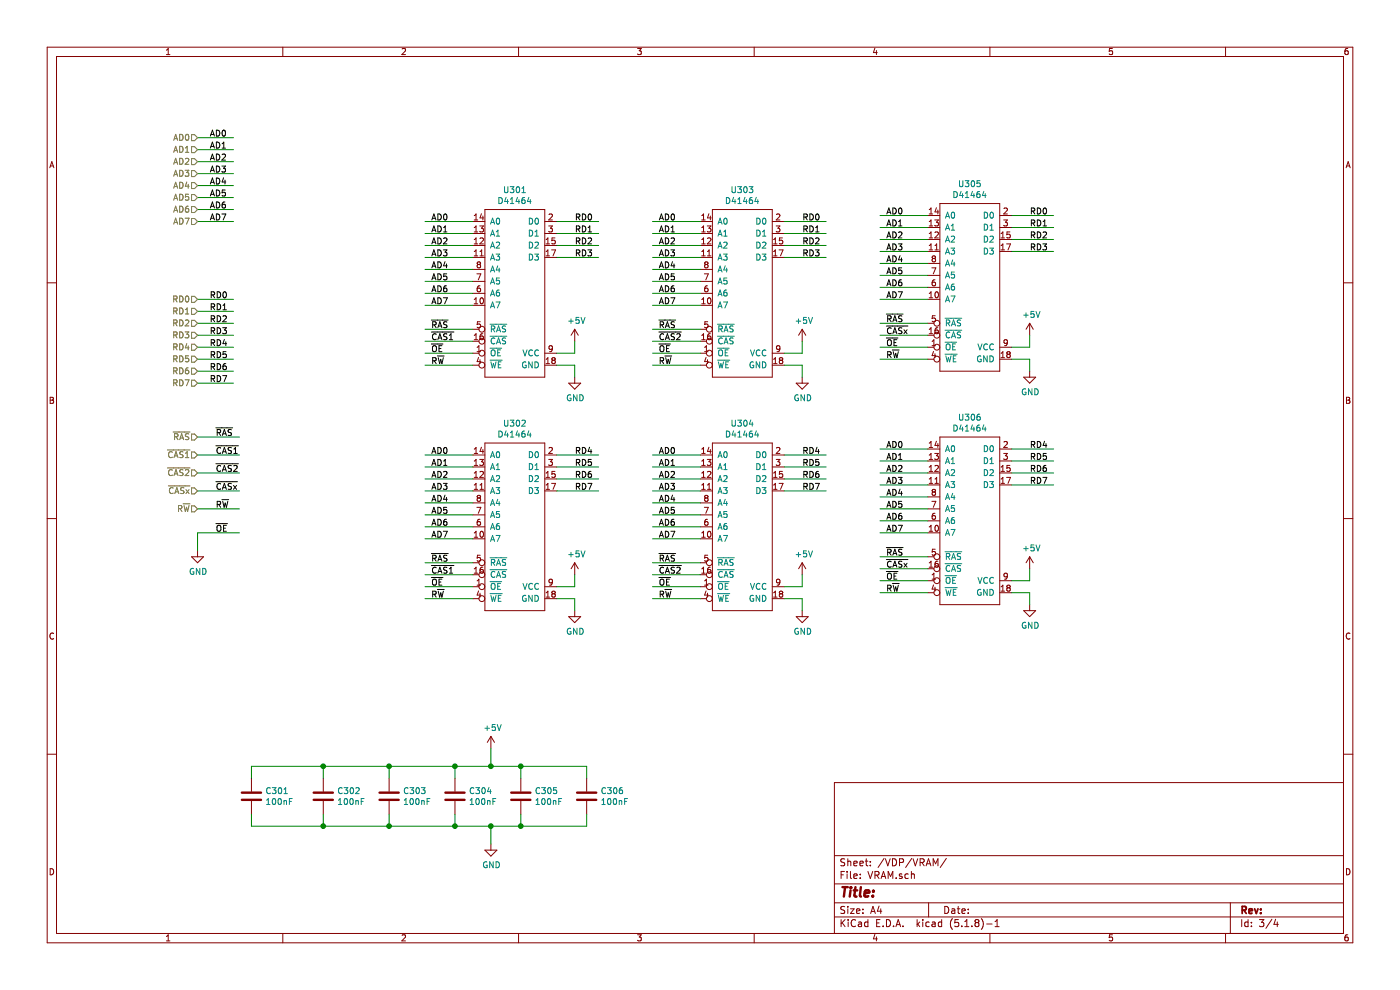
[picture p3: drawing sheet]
EESchema Schematic File Version 4
EELAYER 30 0
EELAYER END
$Descr A4 11693 8268
encoding utf-8
Sheet 3 4
Title ""
Date ""
Rev ""
Comp ""
Comment1 ""
Comment2 ""
Comment3 ""
Comment4 ""
$EndDescr
$Comp
L D41464:D41464 U?
U 1 1
P 4300 2450
AR Path="/5FDC8F0A" Ref="U?"  Part="1" 
AR Path="/5FDC62A1/5FDC8502/5FDC8F0A" Ref="U301"  Part="1" 
F 0 "U301" H 4300 3315 50  0000 C CNN
F 1 "D41464" H 4300 3224 50  0000 C CNN
F 2 "Package_DIP:DIP-18_W7.62mm_LongPads" H 4350 3300 50  0001 C CNN
F 3 "https://archive.org/details/NEC_D41464_64k_x_4bit_DRAM" H 4350 3300 50  0001 C CNN
	1    4300 2450
	1    0    0    -1  
$EndComp
Text HLabel 1650 3650 0    50   Input ~ 0
~RAS
Text HLabel 1650 3800 0    50   Input ~ 0
~CAS1
Text HLabel 1650 3950 0    50   Input ~ 0
~CAS2
Text HLabel 1650 4100 0    50   Input ~ 0
~CASx
Text HLabel 1650 4250 0    50   Input ~ 0
R~W
Wire Wire Line
	1650 1150 1950 1150
Wire Wire Line
	1650 1250 1950 1250
Wire Wire Line
	1650 1350 1950 1350
Wire Wire Line
	1650 1450 1950 1450
Wire Wire Line
	1650 1550 1950 1550
Wire Wire Line
	1650 1650 1950 1650
Wire Wire Line
	1650 1750 1950 1750
Wire Wire Line
	1650 1850 1950 1850
Wire Wire Line
	1650 2500 1950 2500
Wire Wire Line
	1650 2600 1950 2600
Wire Wire Line
	1650 2700 1950 2700
Wire Wire Line
	1650 2800 1950 2800
Wire Wire Line
	1650 2900 1950 2900
Wire Wire Line
	1650 3000 1950 3000
Wire Wire Line
	1650 3100 1950 3100
Wire Wire Line
	1650 3200 1950 3200
Text Label 1750 1150 0    50   ~ 0
AD0
Text Label 1750 1250 0    50   ~ 0
AD1
Text Label 1750 1350 0    50   ~ 0
AD2
Text Label 1750 1450 0    50   ~ 0
AD3
Text Label 1750 1550 0    50   ~ 0
AD4
Text Label 1750 1650 0    50   ~ 0
AD5
Text Label 1750 1750 0    50   ~ 0
AD6
Text Label 1750 1850 0    50   ~ 0
AD7
Text Label 1750 2500 0    50   ~ 0
RD0
Text Label 1750 2600 0    50   ~ 0
RD1
Text Label 1750 2700 0    50   ~ 0
RD2
Text Label 1750 2800 0    50   ~ 0
RD3
Text Label 1750 2900 0    50   ~ 0
RD4
Text Label 1750 3000 0    50   ~ 0
RD5
Text Label 1750 3100 0    50   ~ 0
RD6
Text Label 1750 3200 0    50   ~ 0
RD7
Wire Wire Line
	1650 3650 2000 3650
Wire Wire Line
	1650 3800 2000 3800
Wire Wire Line
	1650 3950 2000 3950
Wire Wire Line
	1650 4100 2000 4100
Wire Wire Line
	1650 4250 2000 4250
Text Label 1800 3650 0    50   ~ 0
~RAS
Text Label 1800 3800 0    50   ~ 0
~CAS1
Text Label 1800 3950 0    50   ~ 0
~CAS2
Text Label 1800 4100 0    50   ~ 0
~CASx
Text Label 1800 4250 0    50   ~ 0
R~W
Wire Wire Line
	3950 1850 3550 1850
Wire Wire Line
	3950 1950 3550 1950
Wire Wire Line
	3950 2050 3550 2050
Wire Wire Line
	3950 2150 3550 2150
Wire Wire Line
	3950 2250 3550 2250
Wire Wire Line
	3950 2350 3550 2350
Wire Wire Line
	3950 2450 3550 2450
Wire Wire Line
	3950 2550 3550 2550
Wire Wire Line
	3950 2750 3550 2750
Wire Wire Line
	3950 2850 3550 2850
Wire Wire Line
	3950 2950 3550 2950
Wire Wire Line
	3950 3050 3550 3050
Wire Wire Line
	4650 1850 5000 1850
Wire Wire Line
	4650 1950 5000 1950
Wire Wire Line
	4650 2050 5000 2050
Wire Wire Line
	4650 2150 5000 2150
Wire Wire Line
	4800 2950 4800 2850
Wire Wire Line
	4650 3050 4800 3050
Wire Wire Line
	4800 3050 4800 3150
$Comp
L power:GND #PWR0305
U 1 1
P 4800 3150
F 0 "#PWR0305" H 4800 2900 50  0001 C CNN
F 1 "GND" H 4805 2977 50  0000 C CNN
F 2 "" H 4800 3150 50  0001 C CNN
F 3 "" H 4800 3150 50  0001 C CNN
	1    4800 3150
	1    0    0    -1  
$EndComp
$Comp
L power:+5V #PWR0304
U 1 1
P 4800 2850
F 0 "#PWR0304" H 4800 2700 50  0001 C CNN
F 1 "+5V" H 4815 3023 50  0000 C CNN
F 2 "" H 4800 2850 50  0001 C CNN
F 3 "" H 4800 2850 50  0001 C CNN
	1    4800 2850
	1    0    0    -1  
$EndComp
Text Label 3600 1850 0    50   ~ 0
AD0
Text Label 3600 1950 0    50   ~ 0
AD1
Text Label 3600 2050 0    50   ~ 0
AD2
Text Label 3600 2150 0    50   ~ 0
AD3
Text Label 3600 2250 0    50   ~ 0
AD4
Text Label 3600 2350 0    50   ~ 0
AD5
Text Label 3600 2450 0    50   ~ 0
AD6
Text Label 3600 2550 0    50   ~ 0
AD7
Text Label 3600 2750 0    50   ~ 0
~RAS
Text Label 3600 2850 0    50   ~ 0
~CAS1
Text Label 3600 2950 0    50   ~ 0
~OE
Text Label 3600 3050 0    50   ~ 0
R~W
Text Label 4800 1850 0    50   ~ 0
RD0
Text Label 4800 1950 0    50   ~ 0
RD1
Text Label 4800 2050 0    50   ~ 0
RD2
Text Label 4800 2150 0    50   ~ 0
RD3
Wire Wire Line
	2000 4450 1650 4450
Text Label 1800 4450 0    50   ~ 0
~OE
$Comp
L power:GND #PWR0301
U 1 1
P 1650 4600
F 0 "#PWR0301" H 1650 4350 50  0001 C CNN
F 1 "GND" H 1655 4427 50  0000 C CNN
F 2 "" H 1650 4600 50  0001 C CNN
F 3 "" H 1650 4600 50  0001 C CNN
	1    1650 4600
	1    0    0    -1  
$EndComp
Wire Wire Line
	1650 4450 1650 4600
$Comp
L D41464:D41464 U?
U 1 1
P 4300 4400
AR Path="/5FDE423B" Ref="U?"  Part="1" 
AR Path="/5FDC62A1/5FDC8502/5FDE423B" Ref="U302"  Part="1" 
F 0 "U302" H 4300 5265 50  0000 C CNN
F 1 "D41464" H 4300 5174 50  0000 C CNN
F 2 "Package_DIP:DIP-18_W7.62mm_LongPads" H 4350 5250 50  0001 C CNN
F 3 "https://archive.org/details/NEC_D41464_64k_x_4bit_DRAM" H 4350 5250 50  0001 C CNN
	1    4300 4400
	1    0    0    -1  
$EndComp
Wire Wire Line
	3950 3800 3550 3800
Wire Wire Line
	3950 3900 3550 3900
Wire Wire Line
	3950 4000 3550 4000
Wire Wire Line
	3950 4100 3550 4100
Wire Wire Line
	3950 4200 3550 4200
Wire Wire Line
	3950 4300 3550 4300
Wire Wire Line
	3950 4400 3550 4400
Wire Wire Line
	3950 4500 3550 4500
Wire Wire Line
	3950 4700 3550 4700
Wire Wire Line
	3950 4800 3550 4800
Wire Wire Line
	3950 4900 3550 4900
Wire Wire Line
	3950 5000 3550 5000
Wire Wire Line
	4650 3800 5000 3800
Wire Wire Line
	4650 3900 5000 3900
Wire Wire Line
	4650 4000 5000 4000
Wire Wire Line
	4650 4100 5000 4100
Wire Wire Line
	4650 4900 4800 4900
Wire Wire Line
	4800 4900 4800 4800
Wire Wire Line
	4650 5000 4800 5000
Wire Wire Line
	4800 5000 4800 5100
$Comp
L power:GND #PWR0307
U 1 1
P 4800 5100
F 0 "#PWR0307" H 4800 4850 50  0001 C CNN
F 1 "GND" H 4805 4927 50  0000 C CNN
F 2 "" H 4800 5100 50  0001 C CNN
F 3 "" H 4800 5100 50  0001 C CNN
	1    4800 5100
	1    0    0    -1  
$EndComp
$Comp
L power:+5V #PWR0306
U 1 1
P 4800 4800
F 0 "#PWR0306" H 4800 4650 50  0001 C CNN
F 1 "+5V" H 4815 4973 50  0000 C CNN
F 2 "" H 4800 4800 50  0001 C CNN
F 3 "" H 4800 4800 50  0001 C CNN
	1    4800 4800
	1    0    0    -1  
$EndComp
Text Label 3600 3800 0    50   ~ 0
AD0
Text Label 3600 3900 0    50   ~ 0
AD1
Text Label 3600 4000 0    50   ~ 0
AD2
Text Label 3600 4100 0    50   ~ 0
AD3
Text Label 3600 4200 0    50   ~ 0
AD4
Text Label 3600 4300 0    50   ~ 0
AD5
Text Label 3600 4400 0    50   ~ 0
AD6
Text Label 3600 4500 0    50   ~ 0
AD7
Text Label 3600 4700 0    50   ~ 0
~RAS
Text Label 3600 4800 0    50   ~ 0
~CAS1
Text Label 3600 4900 0    50   ~ 0
~OE
Text Label 3600 5000 0    50   ~ 0
R~W
Text Label 4800 3800 0    50   ~ 0
RD4
Text Label 4800 3900 0    50   ~ 0
RD5
Text Label 4800 4000 0    50   ~ 0
RD6
Text Label 4800 4100 0    50   ~ 0
RD7
$Comp
L D41464:D41464 U?
U 1 1
P 6200 2450
AR Path="/5FDE8B24" Ref="U?"  Part="1" 
AR Path="/5FDC62A1/5FDC8502/5FDE8B24" Ref="U303"  Part="1" 
F 0 "U303" H 6200 3315 50  0000 C CNN
F 1 "D41464" H 6200 3224 50  0000 C CNN
F 2 "Package_DIP:DIP-18_W7.62mm_LongPads" H 6250 3300 50  0001 C CNN
F 3 "https://archive.org/details/NEC_D41464_64k_x_4bit_DRAM" H 6250 3300 50  0001 C CNN
	1    6200 2450
	1    0    0    -1  
$EndComp
Wire Wire Line
	5850 1850 5450 1850
Wire Wire Line
	5850 1950 5450 1950
Wire Wire Line
	5850 2050 5450 2050
Wire Wire Line
	5850 2150 5450 2150
Wire Wire Line
	5850 2250 5450 2250
Wire Wire Line
	5850 2350 5450 2350
Wire Wire Line
	5850 2450 5450 2450
Wire Wire Line
	5850 2550 5450 2550
Wire Wire Line
	5850 2750 5450 2750
Wire Wire Line
	5850 2850 5450 2850
Wire Wire Line
	5850 2950 5450 2950
Wire Wire Line
	5850 3050 5450 3050
Wire Wire Line
	6550 1850 6900 1850
Wire Wire Line
	6550 1950 6900 1950
Wire Wire Line
	6550 2050 6900 2050
Wire Wire Line
	6550 2150 6900 2150
Wire Wire Line
	6550 2950 6700 2950
Wire Wire Line
	6700 2950 6700 2850
Wire Wire Line
	6550 3050 6700 3050
Wire Wire Line
	6700 3050 6700 3150
$Comp
L power:GND #PWR0309
U 1 1
P 6700 3150
F 0 "#PWR0309" H 6700 2900 50  0001 C CNN
F 1 "GND" H 6705 2977 50  0000 C CNN
F 2 "" H 6700 3150 50  0001 C CNN
F 3 "" H 6700 3150 50  0001 C CNN
	1    6700 3150
	1    0    0    -1  
$EndComp
$Comp
L power:+5V #PWR0308
U 1 1
P 6700 2850
F 0 "#PWR0308" H 6700 2700 50  0001 C CNN
F 1 "+5V" H 6715 3023 50  0000 C CNN
F 2 "" H 6700 2850 50  0001 C CNN
F 3 "" H 6700 2850 50  0001 C CNN
	1    6700 2850
	1    0    0    -1  
$EndComp
Text Label 5500 1850 0    50   ~ 0
AD0
Text Label 5500 1950 0    50   ~ 0
AD1
Text Label 5500 2050 0    50   ~ 0
AD2
Text Label 5500 2150 0    50   ~ 0
AD3
Text Label 5500 2250 0    50   ~ 0
AD4
Text Label 5500 2350 0    50   ~ 0
AD5
Text Label 5500 2450 0    50   ~ 0
AD6
Text Label 5500 2550 0    50   ~ 0
AD7
Text Label 5500 2750 0    50   ~ 0
~RAS
Text Label 5500 2850 0    50   ~ 0
~CAS2
Text Label 5500 2950 0    50   ~ 0
~OE
Text Label 5500 3050 0    50   ~ 0
R~W
Text Label 6700 1850 0    50   ~ 0
RD0
Text Label 6700 1950 0    50   ~ 0
RD1
Text Label 6700 2050 0    50   ~ 0
RD2
Text Label 6700 2150 0    50   ~ 0
RD3
$Comp
L D41464:D41464 U?
U 1 1
P 6200 4400
AR Path="/5FDE8B66" Ref="U?"  Part="1" 
AR Path="/5FDC62A1/5FDC8502/5FDE8B66" Ref="U304"  Part="1" 
F 0 "U304" H 6200 5265 50  0000 C CNN
F 1 "D41464" H 6200 5174 50  0000 C CNN
F 2 "Package_DIP:DIP-18_W7.62mm_LongPads" H 6250 5250 50  0001 C CNN
F 3 "https://archive.org/details/NEC_D41464_64k_x_4bit_DRAM" H 6250 5250 50  0001 C CNN
	1    6200 4400
	1    0    0    -1  
$EndComp
Wire Wire Line
	5850 3800 5450 3800
Wire Wire Line
	5850 3900 5450 3900
Wire Wire Line
	5850 4000 5450 4000
Wire Wire Line
	5850 4100 5450 4100
Wire Wire Line
	5850 4200 5450 4200
Wire Wire Line
	5850 4300 5450 4300
Wire Wire Line
	5850 4400 5450 4400
Wire Wire Line
	5850 4500 5450 4500
Wire Wire Line
	5850 4700 5450 4700
Wire Wire Line
	5850 4800 5450 4800
Wire Wire Line
	5850 4900 5450 4900
Wire Wire Line
	5850 5000 5450 5000
Wire Wire Line
	6550 3800 6900 3800
Wire Wire Line
	6550 3900 6900 3900
Wire Wire Line
	6550 4000 6900 4000
Wire Wire Line
	6550 4100 6900 4100
Wire Wire Line
	6550 4900 6700 4900
Wire Wire Line
	6700 4900 6700 4800
Wire Wire Line
	6550 5000 6700 5000
Wire Wire Line
	6700 5000 6700 5100
$Comp
L power:GND #PWR0311
U 1 1
P 6700 5100
F 0 "#PWR0311" H 6700 4850 50  0001 C CNN
F 1 "GND" H 6705 4927 50  0000 C CNN
F 2 "" H 6700 5100 50  0001 C CNN
F 3 "" H 6700 5100 50  0001 C CNN
	1    6700 5100
	1    0    0    -1  
$EndComp
$Comp
L power:+5V #PWR0310
U 1 1
P 6700 4800
F 0 "#PWR0310" H 6700 4650 50  0001 C CNN
F 1 "+5V" H 6715 4973 50  0000 C CNN
F 2 "" H 6700 4800 50  0001 C CNN
F 3 "" H 6700 4800 50  0001 C CNN
	1    6700 4800
	1    0    0    -1  
$EndComp
Text Label 5500 3800 0    50   ~ 0
AD0
Text Label 5500 3900 0    50   ~ 0
AD1
Text Label 5500 4000 0    50   ~ 0
AD2
Text Label 5500 4100 0    50   ~ 0
AD3
Text Label 5500 4200 0    50   ~ 0
AD4
Text Label 5500 4300 0    50   ~ 0
AD5
Text Label 5500 4400 0    50   ~ 0
AD6
Text Label 5500 4500 0    50   ~ 0
AD7
Text Label 5500 4700 0    50   ~ 0
~RAS
Text Label 5500 4800 0    50   ~ 0
~CAS2
Text Label 5500 4900 0    50   ~ 0
~OE
Text Label 5500 5000 0    50   ~ 0
R~W
Text Label 6700 3800 0    50   ~ 0
RD4
Text Label 6700 3900 0    50   ~ 0
RD5
Text Label 6700 4000 0    50   ~ 0
RD6
Text Label 6700 4100 0    50   ~ 0
RD7
$Comp
L D41464:D41464 U?
U 1 1
P 8100 2400
AR Path="/5FDEEB9D" Ref="U?"  Part="1" 
AR Path="/5FDC62A1/5FDC8502/5FDEEB9D" Ref="U305"  Part="1" 
F 0 "U305" H 8100 3265 50  0000 C CNN
F 1 "D41464" H 8100 3174 50  0000 C CNN
F 2 "Package_DIP:DIP-18_W7.62mm_LongPads" H 8150 3250 50  0001 C CNN
F 3 "https://archive.org/details/NEC_D41464_64k_x_4bit_DRAM" H 8150 3250 50  0001 C CNN
	1    8100 2400
	1    0    0    -1  
$EndComp
Wire Wire Line
	7750 1800 7350 1800
Wire Wire Line
	7750 1900 7350 1900
Wire Wire Line
	7750 2000 7350 2000
Wire Wire Line
	7750 2100 7350 2100
Wire Wire Line
	7750 2200 7350 2200
Wire Wire Line
	7750 2300 7350 2300
Wire Wire Line
	7750 2400 7350 2400
Wire Wire Line
	7750 2500 7350 2500
Wire Wire Line
	7750 2700 7350 2700
Wire Wire Line
	7750 2800 7350 2800
Wire Wire Line
	7750 2900 7350 2900
Wire Wire Line
	7750 3000 7350 3000
Wire Wire Line
	8450 1800 8800 1800
Wire Wire Line
	8450 1900 8800 1900
Wire Wire Line
	8450 2000 8800 2000
Wire Wire Line
	8450 2100 8800 2100
Wire Wire Line
	8450 2900 8600 2900
Wire Wire Line
	8600 2900 8600 2800
Wire Wire Line
	8450 3000 8600 3000
Wire Wire Line
	8600 3000 8600 3100
$Comp
L power:GND #PWR0313
U 1 1
P 8600 3100
F 0 "#PWR0313" H 8600 2850 50  0001 C CNN
F 1 "GND" H 8605 2927 50  0000 C CNN
F 2 "" H 8600 3100 50  0001 C CNN
F 3 "" H 8600 3100 50  0001 C CNN
	1    8600 3100
	1    0    0    -1  
$EndComp
$Comp
L power:+5V #PWR0312
U 1 1
P 8600 2800
F 0 "#PWR0312" H 8600 2650 50  0001 C CNN
F 1 "+5V" H 8615 2973 50  0000 C CNN
F 2 "" H 8600 2800 50  0001 C CNN
F 3 "" H 8600 2800 50  0001 C CNN
	1    8600 2800
	1    0    0    -1  
$EndComp
Text Label 7400 1800 0    50   ~ 0
AD0
Text Label 7400 1900 0    50   ~ 0
AD1
Text Label 7400 2000 0    50   ~ 0
AD2
Text Label 7400 2100 0    50   ~ 0
AD3
Text Label 7400 2200 0    50   ~ 0
AD4
Text Label 7400 2300 0    50   ~ 0
AD5
Text Label 7400 2400 0    50   ~ 0
AD6
Text Label 7400 2500 0    50   ~ 0
AD7
Text Label 7400 2700 0    50   ~ 0
~RAS
Text Label 7400 2800 0    50   ~ 0
~CASx
Text Label 7400 2900 0    50   ~ 0
~OE
Text Label 7400 3000 0    50   ~ 0
R~W
Text Label 8600 1800 0    50   ~ 0
RD0
Text Label 8600 1900 0    50   ~ 0
RD1
Text Label 8600 2000 0    50   ~ 0
RD2
Text Label 8600 2100 0    50   ~ 0
RD3
$Comp
L D41464:D41464 U?
U 1 1
P 8100 4350
AR Path="/5FDEEBDF" Ref="U?"  Part="1" 
AR Path="/5FDC62A1/5FDC8502/5FDEEBDF" Ref="U306"  Part="1" 
F 0 "U306" H 8100 5215 50  0000 C CNN
F 1 "D41464" H 8100 5124 50  0000 C CNN
F 2 "Package_DIP:DIP-18_W7.62mm_LongPads" H 8150 5200 50  0001 C CNN
F 3 "https://archive.org/details/NEC_D41464_64k_x_4bit_DRAM" H 8150 5200 50  0001 C CNN
	1    8100 4350
	1    0    0    -1  
$EndComp
Wire Wire Line
	7750 3750 7350 3750
Wire Wire Line
	7750 3850 7350 3850
Wire Wire Line
	7750 3950 7350 3950
Wire Wire Line
	7750 4050 7350 4050
Wire Wire Line
	7750 4150 7350 4150
Wire Wire Line
	7750 4250 7350 4250
Wire Wire Line
	7750 4350 7350 4350
Wire Wire Line
	7750 4450 7350 4450
Wire Wire Line
	7750 4650 7350 4650
Wire Wire Line
	7750 4750 7350 4750
Wire Wire Line
	7750 4850 7350 4850
Wire Wire Line
	7750 4950 7350 4950
Wire Wire Line
	8450 3750 8800 3750
Wire Wire Line
	8450 3850 8800 3850
Wire Wire Line
	8450 3950 8800 3950
Wire Wire Line
	8450 4050 8800 4050
Wire Wire Line
	8450 4850 8600 4850
Wire Wire Line
	8600 4850 8600 4750
Wire Wire Line
	8450 4950 8600 4950
Wire Wire Line
	8600 4950 8600 5050
$Comp
L power:GND #PWR0315
U 1 1
P 8600 5050
F 0 "#PWR0315" H 8600 4800 50  0001 C CNN
F 1 "GND" H 8605 4877 50  0000 C CNN
F 2 "" H 8600 5050 50  0001 C CNN
F 3 "" H 8600 5050 50  0001 C CNN
	1    8600 5050
	1    0    0    -1  
$EndComp
$Comp
L power:+5V #PWR0314
U 1 1
P 8600 4750
F 0 "#PWR0314" H 8600 4600 50  0001 C CNN
F 1 "+5V" H 8615 4923 50  0000 C CNN
F 2 "" H 8600 4750 50  0001 C CNN
F 3 "" H 8600 4750 50  0001 C CNN
	1    8600 4750
	1    0    0    -1  
$EndComp
Text Label 7400 3750 0    50   ~ 0
AD0
Text Label 7400 3850 0    50   ~ 0
AD1
Text Label 7400 3950 0    50   ~ 0
AD2
Text Label 7400 4050 0    50   ~ 0
AD3
Text Label 7400 4150 0    50   ~ 0
AD4
Text Label 7400 4250 0    50   ~ 0
AD5
Text Label 7400 4350 0    50   ~ 0
AD6
Text Label 7400 4450 0    50   ~ 0
AD7
Text Label 7400 4650 0    50   ~ 0
~RAS
Text Label 7400 4750 0    50   ~ 0
~CASx
Text Label 7400 4850 0    50   ~ 0
~OE
Text Label 7400 4950 0    50   ~ 0
R~W
Text Label 8600 3750 0    50   ~ 0
RD4
Text Label 8600 3850 0    50   ~ 0
RD5
Text Label 8600 3950 0    50   ~ 0
RD6
Text Label 8600 4050 0    50   ~ 0
RD7
$Comp
L Device:C C301
U 1 1
P 2100 6650
F 0 "C301" H 2215 6696 50  0000 L CNN
F 1 "100nF" H 2215 6605 50  0000 L CNN
F 2 "Capacitor_SMD:C_0603_1608Metric_Pad1.08x0.95mm_HandSolder" H 2138 6500 50  0001 C CNN
F 3 "~" H 2100 6650 50  0001 C CNN
	1    2100 6650
	1    0    0    -1  
$EndComp
$Comp
L Device:C C302
U 1 1
P 2700 6650
F 0 "C302" H 2815 6696 50  0000 L CNN
F 1 "100nF" H 2815 6605 50  0000 L CNN
F 2 "Capacitor_SMD:C_0603_1608Metric_Pad1.08x0.95mm_HandSolder" H 2738 6500 50  0001 C CNN
F 3 "~" H 2700 6650 50  0001 C CNN
	1    2700 6650
	1    0    0    -1  
$EndComp
$Comp
L Device:C C303
U 1 1
P 3250 6650
F 0 "C303" H 3365 6696 50  0000 L CNN
F 1 "100nF" H 3365 6605 50  0000 L CNN
F 2 "Capacitor_SMD:C_0603_1608Metric_Pad1.08x0.95mm_HandSolder" H 3288 6500 50  0001 C CNN
F 3 "~" H 3250 6650 50  0001 C CNN
	1    3250 6650
	1    0    0    -1  
$EndComp
$Comp
L Device:C C304
U 1 1
P 3800 6650
F 0 "C304" H 3915 6696 50  0000 L CNN
F 1 "100nF" H 3915 6605 50  0000 L CNN
F 2 "Capacitor_SMD:C_0603_1608Metric_Pad1.08x0.95mm_HandSolder" H 3838 6500 50  0001 C CNN
F 3 "~" H 3800 6650 50  0001 C CNN
	1    3800 6650
	1    0    0    -1  
$EndComp
$Comp
L Device:C C305
U 1 1
P 4350 6650
F 0 "C305" H 4465 6696 50  0000 L CNN
F 1 "100nF" H 4465 6605 50  0000 L CNN
F 2 "Capacitor_SMD:C_0603_1608Metric_Pad1.08x0.95mm_HandSolder" H 4388 6500 50  0001 C CNN
F 3 "~" H 4350 6650 50  0001 C CNN
	1    4350 6650
	1    0    0    -1  
$EndComp
$Comp
L Device:C C306
U 1 1
P 4900 6650
F 0 "C306" H 5015 6696 50  0000 L CNN
F 1 "100nF" H 5015 6605 50  0000 L CNN
F 2 "Capacitor_SMD:C_0603_1608Metric_Pad1.08x0.95mm_HandSolder" H 4938 6500 50  0001 C CNN
F 3 "~" H 4900 6650 50  0001 C CNN
	1    4900 6650
	1    0    0    -1  
$EndComp
Wire Wire Line
	2100 6500 2100 6400
Wire Wire Line
	2100 6400 2700 6400
Wire Wire Line
	4900 6400 4900 6500
Wire Wire Line
	2100 6800 2100 6900
Wire Wire Line
	2100 6900 2700 6900
Wire Wire Line
	4900 6900 4900 6800
Wire Wire Line
	2700 6500 2700 6400
Connection ~ 2700 6400
Wire Wire Line
	2700 6400 3250 6400
Wire Wire Line
	3250 6500 3250 6400
Connection ~ 3250 6400
Wire Wire Line
	3250 6400 3800 6400
Wire Wire Line
	3800 6500 3800 6400
Connection ~ 3800 6400
Wire Wire Line
	3800 6400 4100 6400
Wire Wire Line
	4350 6500 4350 6400
Connection ~ 4350 6400
Wire Wire Line
	4350 6400 4900 6400
Wire Wire Line
	2700 6800 2700 6900
Connection ~ 2700 6900
Wire Wire Line
	2700 6900 3250 6900
Wire Wire Line
	3250 6800 3250 6900
Connection ~ 3250 6900
Wire Wire Line
	3250 6900 3800 6900
Wire Wire Line
	3800 6800 3800 6900
Connection ~ 3800 6900
Wire Wire Line
	3800 6900 4100 6900
Wire Wire Line
	4350 6800 4350 6900
Connection ~ 4350 6900
Wire Wire Line
	4350 6900 4900 6900
$Comp
L power:GND #PWR0303
U 1 1
P 4100 7050
F 0 "#PWR0303" H 4100 6800 50  0001 C CNN
F 1 "GND" H 4105 6877 50  0000 C CNN
F 2 "" H 4100 7050 50  0001 C CNN
F 3 "" H 4100 7050 50  0001 C CNN
	1    4100 7050
	1    0    0    -1  
$EndComp
$Comp
L power:+5V #PWR0302
U 1 1
P 4100 6250
F 0 "#PWR0302" H 4100 6100 50  0001 C CNN
F 1 "+5V" H 4115 6423 50  0000 C CNN
F 2 "" H 4100 6250 50  0001 C CNN
F 3 "" H 4100 6250 50  0001 C CNN
	1    4100 6250
	1    0    0    -1  
$EndComp
Wire Wire Line
	4100 6250 4100 6400
Connection ~ 4100 6400
Wire Wire Line
	4100 6400 4350 6400
Wire Wire Line
	4100 7050 4100 6900
Connection ~ 4100 6900
Wire Wire Line
	4100 6900 4350 6900
Text HLabel 1650 1150 0    50   Input ~ 0
AD0
Text HLabel 1650 1250 0    50   Input ~ 0
AD1
Text HLabel 1650 1350 0    50   Input ~ 0
AD2
Text HLabel 1650 1450 0    50   Input ~ 0
AD3
Text HLabel 1650 1550 0    50   Input ~ 0
AD4
Text HLabel 1650 1650 0    50   Input ~ 0
AD5
Text HLabel 1650 1750 0    50   Input ~ 0
AD6
Text HLabel 1650 1850 0    50   Input ~ 0
AD7
Text HLabel 1650 2500 0    50   Input ~ 0
RD0
Text HLabel 1650 2600 0    50   Input ~ 0
RD1
Text HLabel 1650 2700 0    50   Input ~ 0
RD2
Text HLabel 1650 2800 0    50   Input ~ 0
RD3
Text HLabel 1650 2900 0    50   Input ~ 0
RD4
Text HLabel 1650 3000 0    50   Input ~ 0
RD5
Text HLabel 1650 3100 0    50   Input ~ 0
RD6
Text HLabel 1650 3200 0    50   Input ~ 0
RD7
Wire Wire Line
	4650 2950 4800 2950
$EndSCHEMATC
